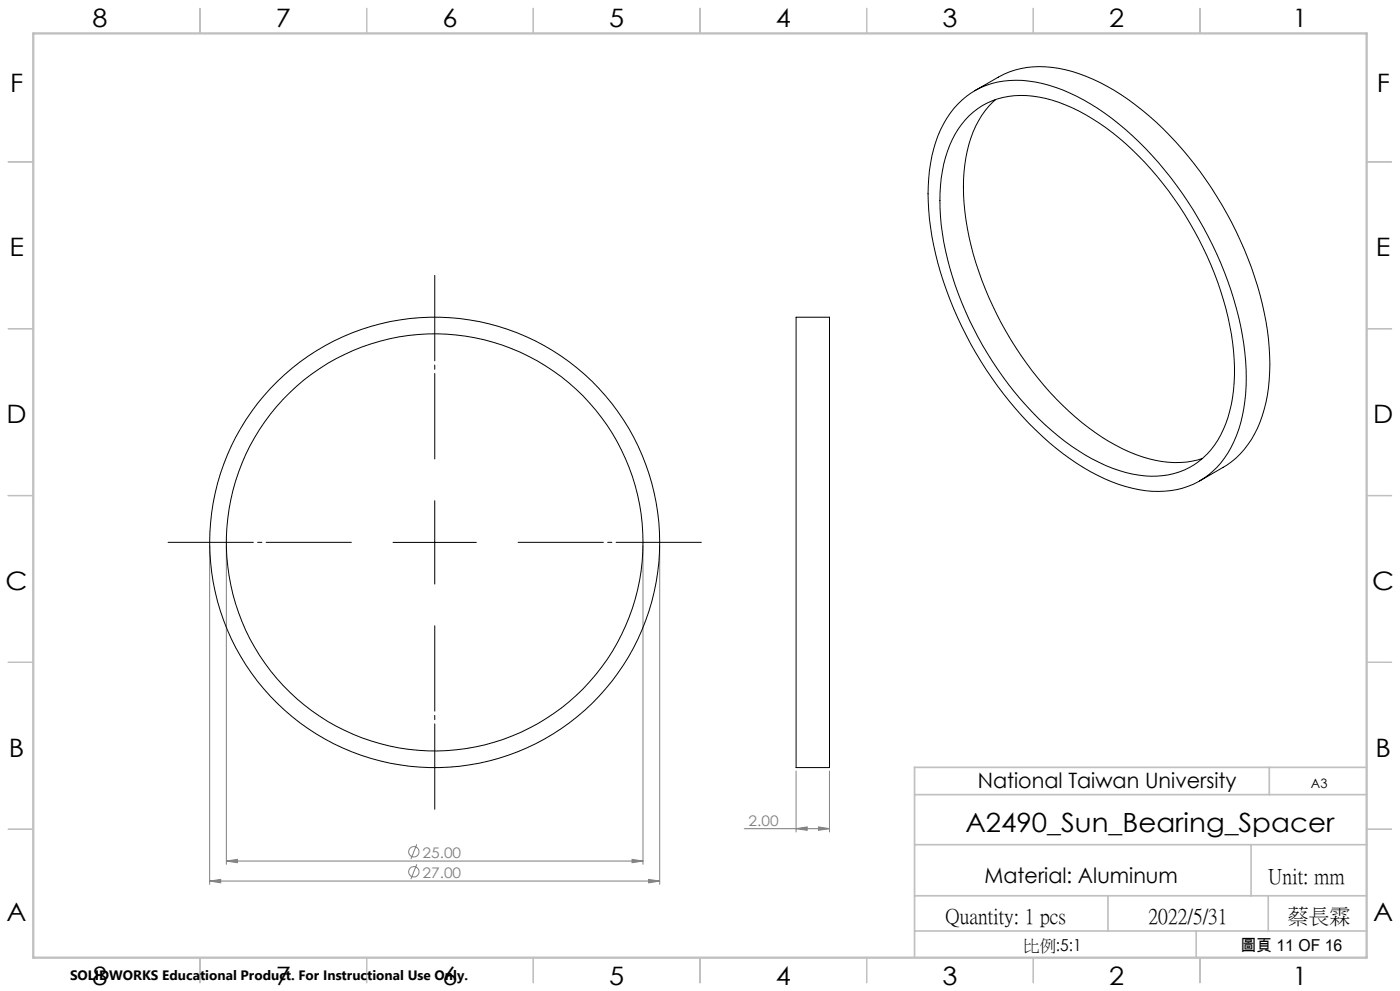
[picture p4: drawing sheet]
<svg xmlns="http://www.w3.org/2000/svg" width="420mm" height="297mm" viewBox="0 0 420 297" stroke-linecap="round" stroke-linejoin="round" font-family="sans-serif">
<g fill="none" stroke="#808080" stroke-width=".3">
<path d="M62.9 163.5v101.5M67.9 163.5v95.5M192.9 163.5v95.5M197.9 163.5v101.5M238.8 231.1v18.2M248.8 231.1v18.2M67.9 258.1l3.3-.5v.9zM67.9 258.1h125M125 253l-1.7 4.5M125 259l-1.7 4.5M189.6 257.6l3.3 .5-3.3 .4zM223.3 248.4h25.5"/>
<path d="M238.8 248.4l3.3-.6v1zM245.5 247.8l3.3 .6-3.3 .4zM62.9 264.1l3.3-.5v1zM62.9 264.1h135M194.6 263.6l3.3 .5-3.3 .5z"/>
<circle cx="124.1" cy="255.3" r="1.56"/>
<circle cx="124.1" cy="261.3" r="1.56"/>
</g>
<path d="M130.4 137.5v-55M105.4 162.5h-55M155.4 162.5h55M130.4 187.5v55" fill="none" stroke="#000" stroke-width=".3" stroke-dasharray="30.5 1.3 1.3 1.3" stroke-dashoffset="4.9"/>
<path d="M130.4 150.1v24.9M117.9 162.6h25" fill="none" stroke="#000" stroke-width=".3"/>
<g fill="none" stroke="#c0c0c0" stroke-width=".35">
<path d="M60 2.5v7.5M110 2.5v7.5M160 2.5v7.5M210 2.5v7.5M260 2.5v7.5M310 2.5v7.5M360 2.5v7.5M2.5 48.5h7.5M410 48.5h7.5M2.5 98.5h7.5M410 98.5h7.5M2.5 148.5h7.5"/>
<path d="M410 148.5h7.5M2.5 198.5h7.5M410 198.5h7.5M2.5 248.5h7.5M410 248.5h7.5M60 287v7.5M110 287v7.5M160 287v7.5M210 287v7.5M260 287v7.5M310 287v7.5M360 287v7.5"/>
</g>
<path d="M274.4 238.2h135.6M380.8 230v8.2M410 230h-135.6v56.9M274.4 253.1h135.6M375.3 253.1v15.4M274.4 279h135.7M274.4 268.5h135.6M332.4 268.5v10.5M358.8 279v8M380.5 268.5v10.5" fill="none" stroke="#c0c0c0" stroke-width=".5"/>
<path d="M10 10h400v277h-400z" fill="none" stroke="#c0c0c0" stroke-width=".7"/>
<g fill="#808080">
<path d="M245.5 247.8l3.3 .6-3.3 .4zM238.8 248.4l3.3-.6v1z"/>
<path d="M67.9 258.1l3.3-.5v.9zM189.6 257.6l3.3 .5-3.3 .4zM62.9 264.1l3.3-.5v1zM194.6 263.6l3.3 .5-3.3 .5z"/>
</g>
<g fill="none" stroke="#000" stroke-width=".3">
<path d="M287.3 31.3a24.7 24.7 0 0 1 23.3-6.7 60.8 60.8 0 0 1 29.1 16 110.8 110.8 0 0 1 33.4 62.5 53.4 53.4 0 0 1-3 29.3 24.2 24.2 0 0 1-26.4 14.7 54.4 54.4 0 0 1-27-12.8 109.4 109.4 0 0 1-37.9-68.7 51.3 51.3 0 0 1 3.4-26.7 28.2 28.2 0 0 1 5.1-7.6zM290.8 34.7a23.8 23.8 0 0 1 22.9-5.2 61.8 61.8 0 0 1 27.8 17.2 102.4 102.4 0 0 1 28.3 56 48.7 48.7 0 0 1-2.8 26 22.6 22.6 0 0 1-25.5 13.7 53 53 0 0 1-25.9-13.3 101.9 101.9 0 0 1-33.2-61.7 46.8 46.8 0 0 1 3.3-25.6 25.5 25.5 0 0 1 5.1-7.1zM292.4 27.2l7.1-4.1a27 27 0 0 1 20.2-2.2 62.9 62.9 0 0 1 27.1 15.6 109.9 109.9 0 0 1 33.7 65.1 49.8 49.8 0 0 1-4.2 28.5 24.7 24.7 0 0 1-9.3 9.9l-7.1 4.1M298.7 29.8a30 30 0 0 0-9.2 19.5 75.3 75.3 0 0 0 6.1 37.2 98.9 98.9 0 0 0 33.1 43.2 44.2 44.2 0 0 0 23.6 8.9 23.4 23.4 0 0 0 8.5-1.2M238.8 95.1h10v134.9h-10z"/>
<circle cx="130.4" cy="162.6" r="62.5"/>
<circle cx="130.4" cy="162.6" r="67.5"/>
</g>
<text font-size="7.9" x="289.6" y="249.3">A2490_Sun_Bearing_Spacer</text>
<g font-size="7.6">
<text x="27.7" y="8.2">8</text>
<text x="82.7" y="8.2">7</text>
<text x="132.7" y="8.2">6</text>
<text x="182.7" y="8.2">5</text>
<text x="232.7" y="8.2">4</text>
<text x="282.7" y="8.2">3</text>
<text x="332.7" y="8.2">2</text>
<text x="387.7" y="8.2">1</text>
<text x="3" y="27.5">F</text>
<text x="413" y="27.5">F</text>
<text x="2.8" y="76.7">E</text>
<text x="412.8" y="76.7">E</text>
<text x="2" y="126.7">D</text>
<text x="412" y="126.7">D</text>
<text x="1.7" y="176.7">C</text>
<text x="411.7" y="176.7">C</text>
<text x="2.7" y="226.7">B</text>
<text x="412.7" y="226.7">B</text>
<text x="2" y="276">A</text>
<text x="412" y="276">A</text>
<text x="27.7" y="295.2">8</text>
<text x="82.7" y="295.2">7</text>
<text x="132.7" y="295.2">6</text>
<text x="182.7" y="295.2">5</text>
<text x="232.7" y="295.2">4</text>
<text x="282.7" y="295.2">3</text>
<text x="332.7" y="295.2">2</text>
<text x="387.7" y="295.2">1</text>
</g>
<g font-size="6.3">
<text x="293.3" y="236.3">National Taiwan University</text>
<text x="295.4" y="264.7">Material: Aluminum</text>
<text x="380.5" y="264.6">Unit: mm</text>
<text x="283.7" y="276.6">Quantity: 1 pcs</text>
<text x="344.6" y="276.6">2022/5/31</text>
<text x="386.3" y="276.6">蔡長霖</text>
</g>
<g font-size="4.9">
<text x="307" y="285">比例:5:1</text>
<text x="372.1" y="285.1">圖頁 11 OF 16</text>
</g>
<g font-size="4.4" fill="#808080">
<text x="224.6" y="247.4">2.00</text>
<text x="126.7" y="257.1">25.00</text>
<text x="126.7" y="263.1">27.00</text>
</g>
<text font-size="4.1" x="21" y="293.7">SOLIDWORKS Educational Product. For Instructional Use Only.</text>
<text font-size="3.9" x="393.3" y="236.2">A3</text>
</svg>
